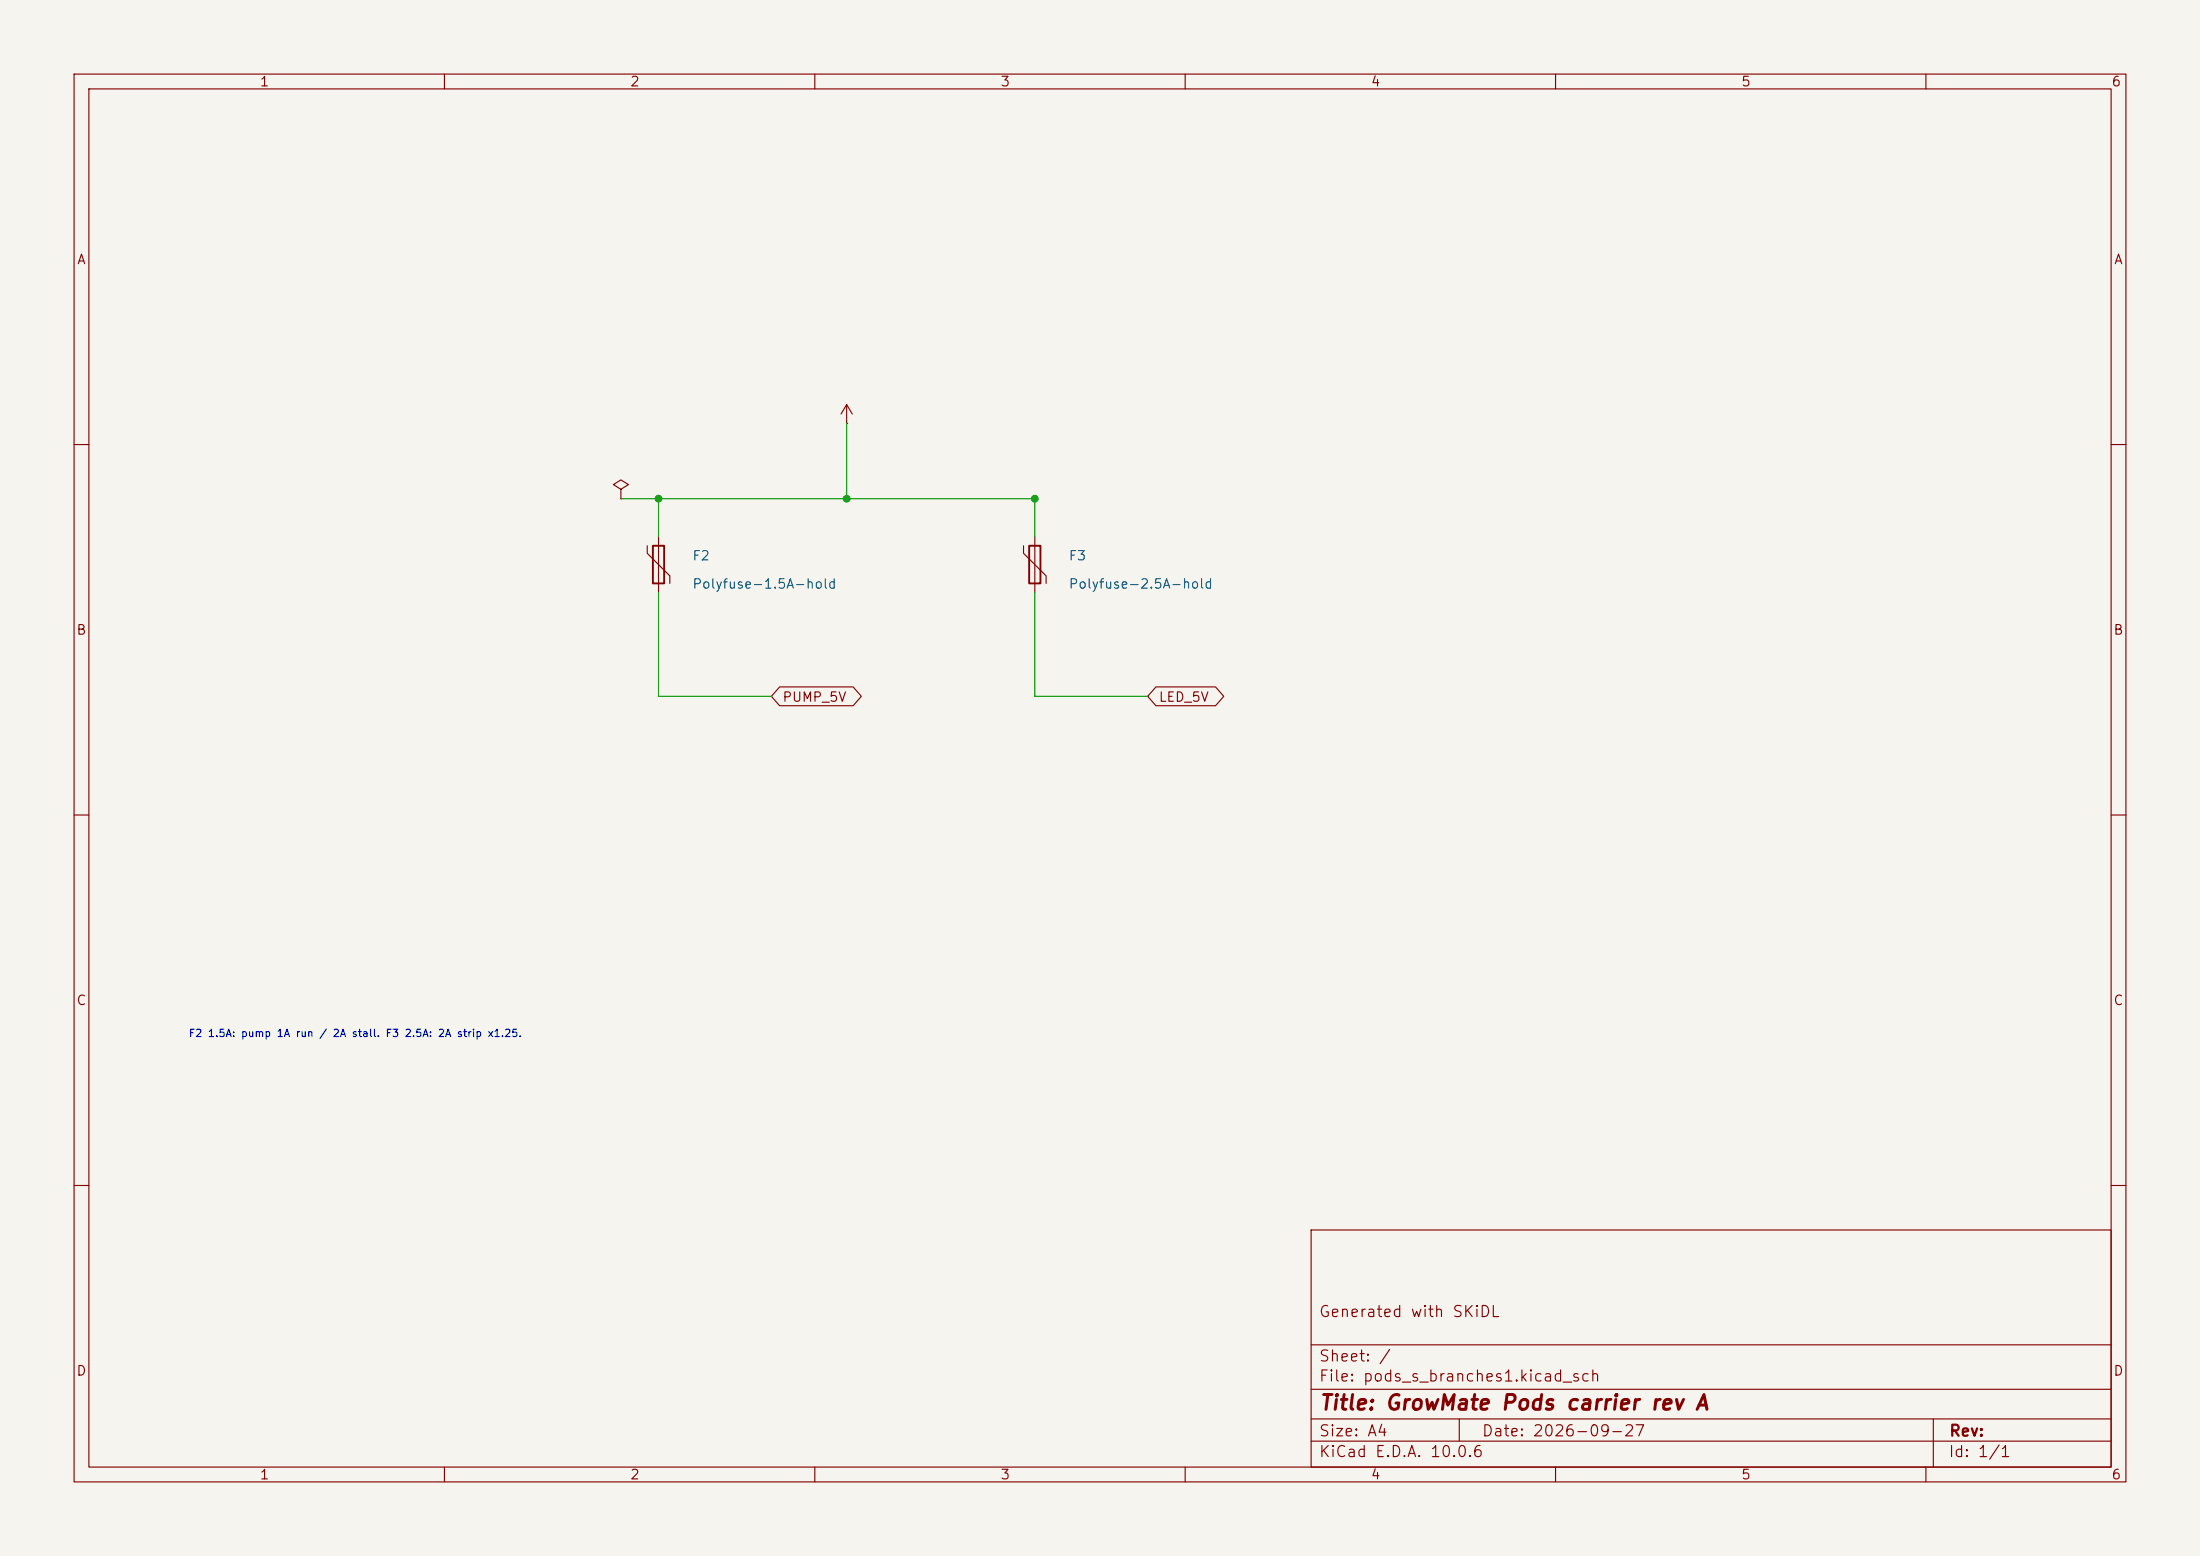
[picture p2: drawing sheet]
<svg xmlns="http://www.w3.org/2000/svg" width="297mm" height="210mm" viewBox="0 0 297 210" stroke-linecap="round" stroke-linejoin="round" font-family="sans-serif">
<path d="M0 0h297v210h-297z" fill="#f5f4ef" stroke="#f5f4ef" stroke-width=".14"/>
<g fill="none" stroke="#840000" stroke-width=".15">
<path d="M10 10h277v190h-277zM12 12h273v186h-273zM60 10v2M110 10v2M160 10v2M210 10v2M260 10v2M114.3 57.2h.1M114.3 54.6l-.8 1.3M114.3 54.6l.8 1.3M114.3 54.6v2.6M10 60h2"/>
<path d="M83.8 66l1-.6-1-.6-1 .6 1 .6v1.3M83.8 67.3h.1M87.4 73.7v1l3 3v1M88.9 72.4v7.6M138.2 73.7v1l3 3v1M139.7 72.4v7.6M285 60h2M105.3 92.7h9.9l1.1 1.3-1.1 1.3h-9.9l-1.2-1.3zM156.1 92.7h8l1.1 1.3-1.1 1.3h-8l-1.2-1.3zM10 110h2M285 110h2M10 160h2"/>
<path d="M177 166h108v32h-108zM285 160h2M60 198v2M110 198v2M160 198v2M177 194.5h108M177 191.5h108M177 187.5h108M177 181.5h108M197 191.5v3M210 198v2M260 198v2"/>
<path d="M261 191.5v6.5"/>
</g>
<path d="M88.1 73.7h1.6v5h-1.6zM138.9 73.7h1.6v5h-1.6z" fill="none" stroke="#840000" stroke-width=".25"/>
<path d="M114.3 57.2v10.1M83.8 67.3h55.9v5.1M88.9 67.3v5.1M88.9 80v14h15.2M139.7 80v14h15.2" fill="none" stroke="#009600" stroke-width=".15"/>
<g fill="#009600" stroke="#009600" stroke-width=".14">
<circle cx="139.7" cy="67.3" r=".46"/>
<circle cx="114.3" cy="67.3" r=".46"/>
<circle cx="88.9" cy="67.3" r=".46"/>
</g>
<text font-size="2" fill="#840000" x="178" y="190.8">Title: GrowMate Pods carrier rev A</text>
<g font-size="1.5" fill="#840000">
<text x="178" y="178.1">Generated with SKiDL</text>
<text x="178" y="184.1">Sheet: /</text>
<text x="178" y="186.8">File: pods_s_branches1.kicad_sch</text>
<text x="178" y="197">KiCad E.D.A. 10.0.6</text>
<text x="178" y="194.2">Size: A4</text>
<text x="200" y="194.2">Date: 2026-09-27</text>
<text x="263" y="197">Id: 1/1</text>
<text x="263" y="194.2">Rev:</text>
</g>
<g font-size="1.3" fill="#840000">
<text x="35" y="12">1</text>
<text x="85" y="12">2</text>
<text x="135" y="12">3</text>
<text x="185" y="12">4</text>
<text x="235" y="12">5</text>
<text x="285" y="12">6</text>
<text x="10.3" y="36">A</text>
<text x="285.3" y="36">A</text>
<text x="10.2" y="86">B</text>
<text x="285.2" y="86">B</text>
<text x="105.5" y="95">PUMP_5V</text>
<text x="156.3" y="95">LED_5V</text>
<text x="10.2" y="136">C</text>
<text x="285.2" y="136">C</text>
<text x="10.2" y="186">D</text>
<text x="285.2" y="186">D</text>
<text x="35" y="200">1</text>
<text x="85" y="200">2</text>
<text x="135" y="200">3</text>
<text x="185" y="200">4</text>
<text x="235" y="200">5</text>
<text x="285" y="200">6</text>
</g>
<g font-size="1.3" fill="#006464">
<text x="93.4" y="76">F2</text>
<text x="144.2" y="76">F3</text>
<text x="93.4" y="79.8">Polyfuse-1.5A-hold</text>
<text x="144.2" y="79.8">Polyfuse-2.5A-hold</text>
</g>
<text font-size="1" fill="#0000c2" x="25.4" y="140.2">F2 1.5A: pump 1A run / 2A stall. F3 2.5A: 2A strip x1.25.</text>
</svg>
